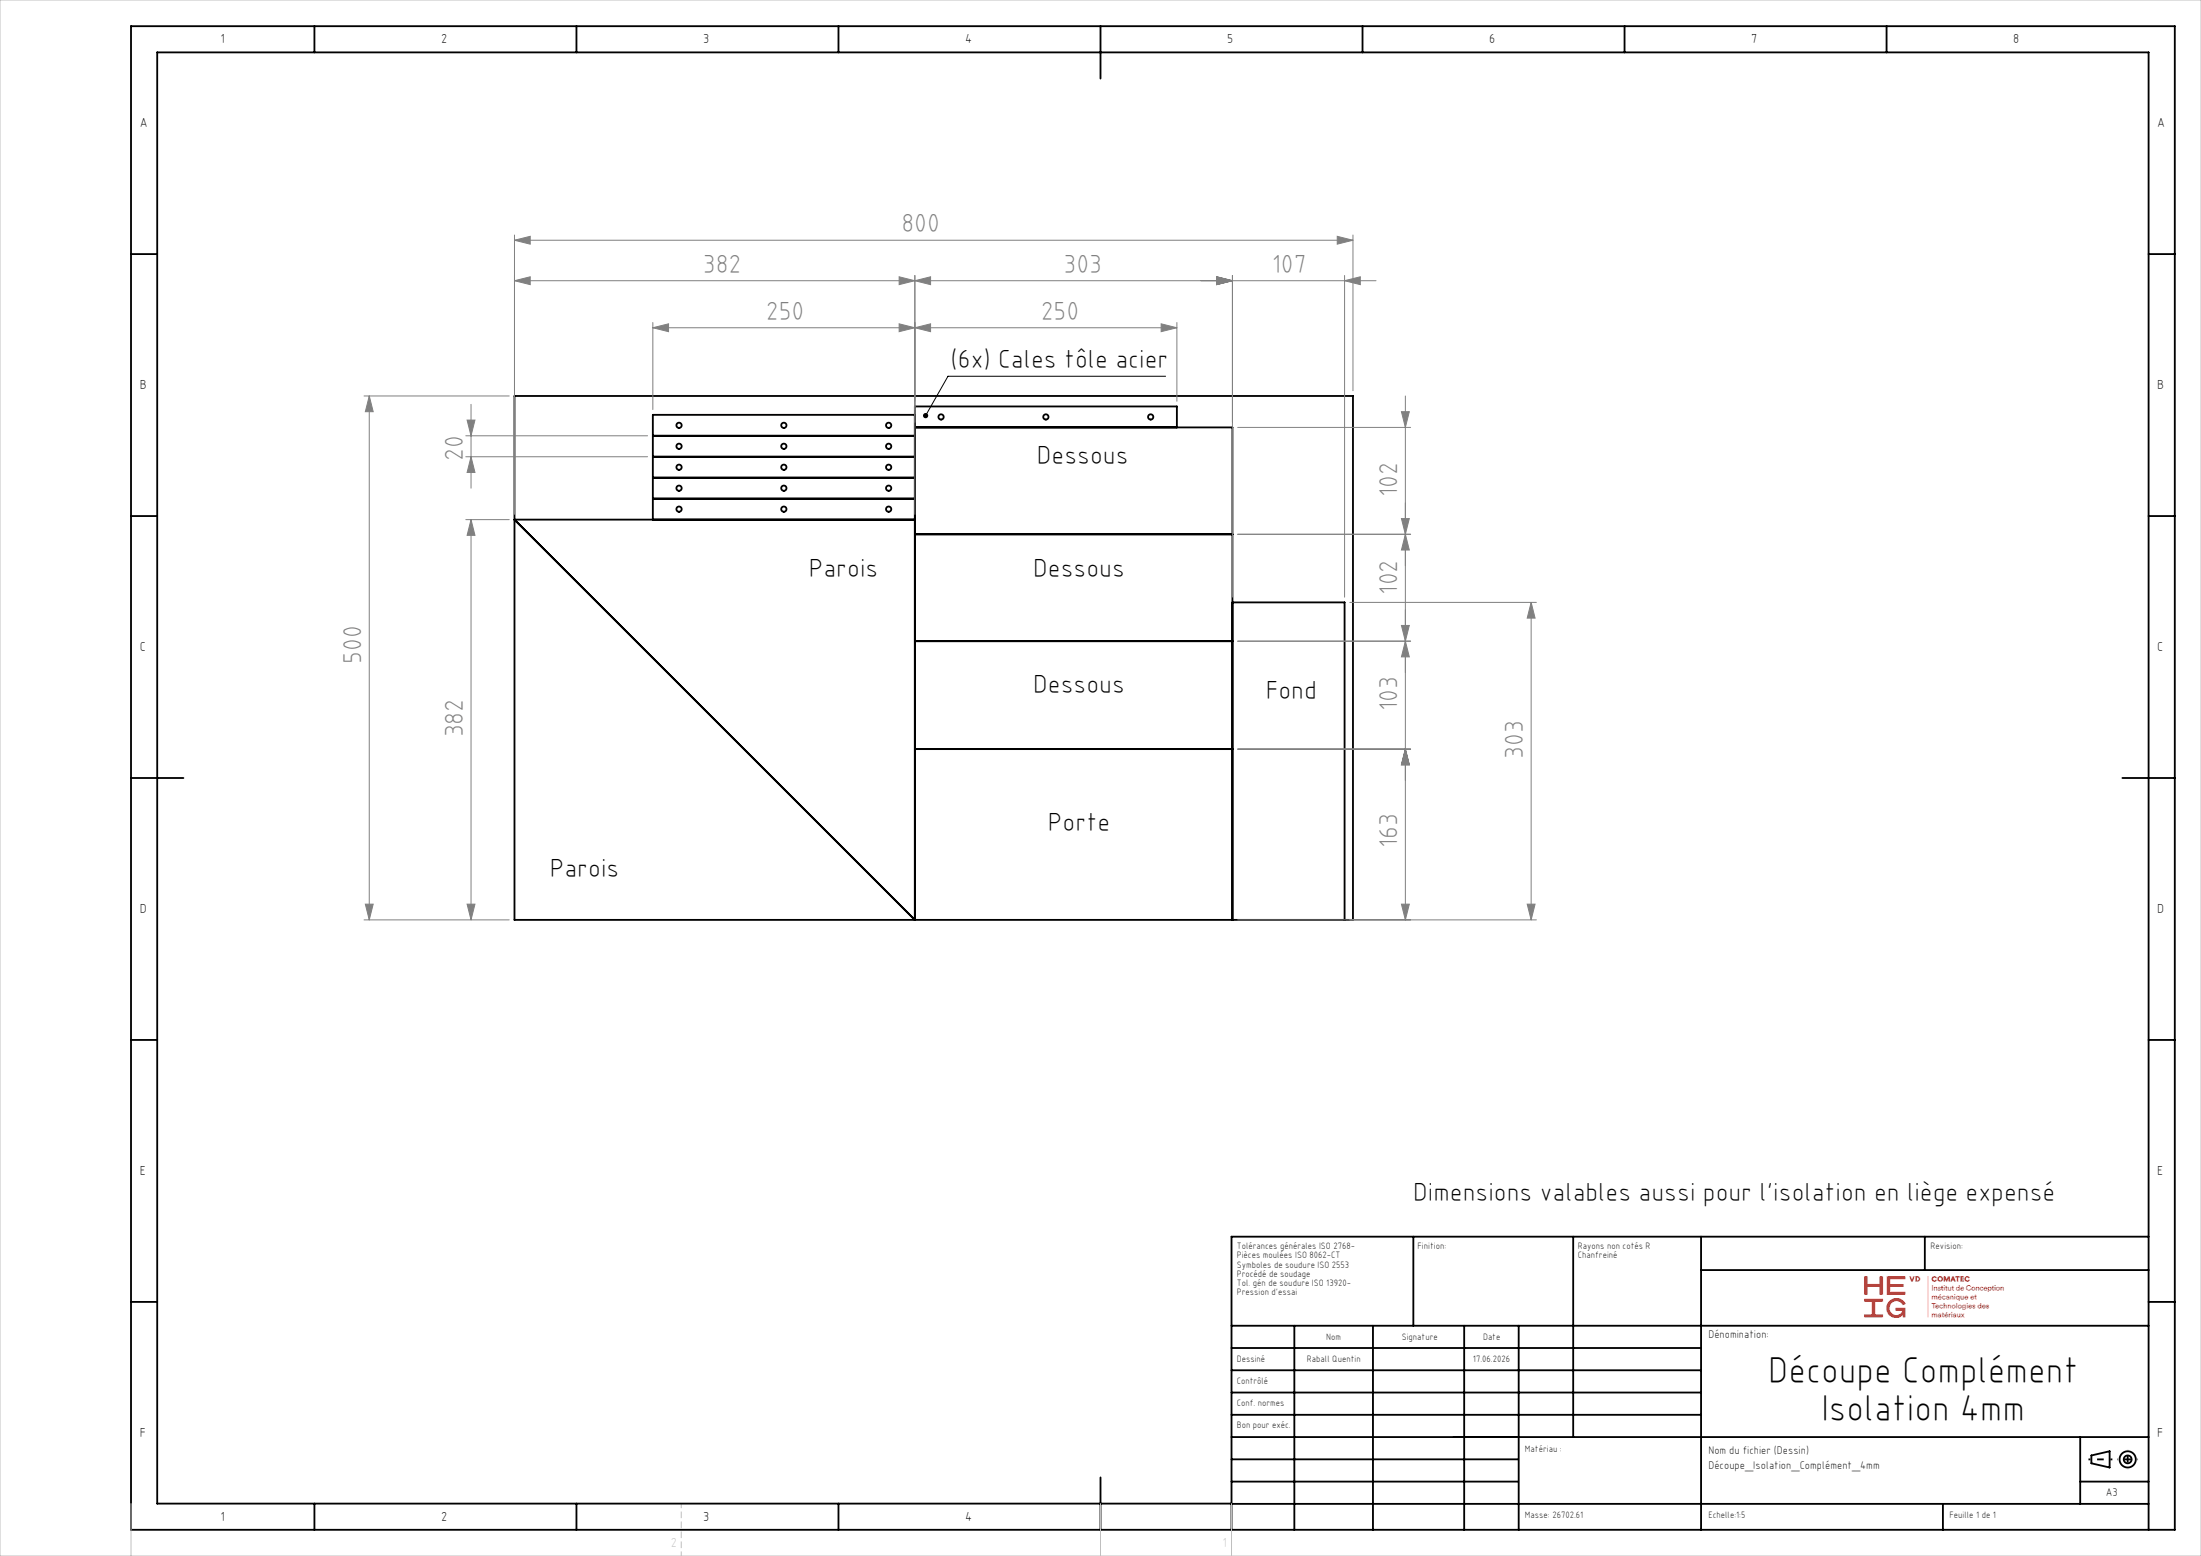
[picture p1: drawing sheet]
<svg xmlns="http://www.w3.org/2000/svg" width="420mm" height="297mm" viewBox="0 0 420 297" stroke-linecap="round" stroke-linejoin="round" font-family="sans-serif">
<g fill="none" stroke="#000" stroke-width=".35">
<path d="M25 5h390v287h-390zM60 5v5M110 5v5M160 5v5M210 5v10M260 5v5M310 5v5M360 5v5M25 48.5h5M410 48.5h5M98.2 75.6h160v100h-160zM174.6 79.2h-50v20"/>
<path d="M25 98.5h5M124.6 91.2h50M124.6 87.2h50M124.6 95.2h50M124.6 83.2h50M174.6 81.6h60.6v94M224.6 81.6v-4h-50v98l-76.4-76.4h76.4M410 98.5h5M174.6 102h60.6M235.2 115h21.4v60.6M174.6 122.4h60.6M25 148.5h10"/>
<path d="M174.6 143h60.6M405 148.5h10M25 198.5h5M410 198.5h5M269.7 236.1v17M300.2 236.1v38.2M324.6 236.1v55.9M367.3 236.1v6.3M410 236.1h-175v55.9M25 248.5h5M235 253.1h175M235 257.3h89.6"/>
<path d="M247 253.1v38.9M262 253.1v38.9M279.4 253.1v38.9M289.8 253.1v38.9M324.6 242.4h85.4M410 248.5h5M235 270.1h89.6M235 265.8h89.6M235 261.6h89.6M235 278.6h54.6M235 274.3h175M397 274.3v12.8"/>
<path d="M399.1 277.8l3.5-.8v3.1l-3.5-.8zM60 287v5M110 287v5M160 287v5M210 282v10M235 287.1h175M235 287h-205v-277h380v282M235 282.8h54.6M370.8 287.1v4.9M397 282.8h13"/>
<circle cx="179.6" cy="79.6" r=".5"/>
<circle cx="199.6" cy="79.6" r=".5"/>
<circle cx="219.6" cy="79.6" r=".5"/>
<circle cx="129.6" cy="97.2" r=".5"/>
<circle cx="129.6" cy="93.2" r=".5"/>
<circle cx="129.6" cy="85.2" r=".5"/>
<circle cx="129.6" cy="89.2" r=".5"/>
<circle cx="129.6" cy="81.2" r=".5"/>
<circle cx="149.6" cy="97.2" r=".5"/>
<circle cx="149.6" cy="93.2" r=".5"/>
<circle cx="149.6" cy="85.2" r=".5"/>
<circle cx="149.6" cy="89.2" r=".5"/>
<circle cx="149.6" cy="81.2" r=".5"/>
<circle cx="169.6" cy="97.2" r=".5"/>
<circle cx="169.6" cy="93.2" r=".5"/>
<circle cx="169.6" cy="89.2" r=".5"/>
<circle cx="169.6" cy="85.2" r=".5"/>
<circle cx="169.6" cy="81.2" r=".5"/>
<circle cx="406" cy="278.6" r=".75"/>
<circle cx="406" cy="278.6" r="1.55"/>
</g>
<g fill="none" stroke="#808080" stroke-width=".19">
<path d="M98.2 45.9l3-.8v1.5zM98.2 53.6l3-.8v1.5zM98.2 44.9v53.3M98.2 45.9h160M98.2 53.6h164.4M171.6 52.8l3 .8-3 .7zM174.6 53.6l3-.8v1.5zM174.6 52.6v45.6M232.2 52.8l3 .8-3 .7zM235.2 52.6v61.4M255.2 45.1l3 .8-3 .7zM256.6 53.6l3-.8v1.5z"/>
<path d="M256.6 52.6v61.4M258.2 44.9v29.7M69.5 75.6h27.7M70.5 75.6l.7 3h-1.5zM70.5 75.6v100M89.9 77.2v16M124.6 62.6l3-.8v1.5zM124.6 61.6v16.6M124.6 62.6h100M171.6 61.8l3 .8-3 .7zM174.6 62.6l3-.8v1.5zM221.6 61.8l3 .8-3 .7z"/>
<path d="M224.6 61.6v15M267.4 78.6h1.5l-.7 3zM268.2 75.6v100M88.9 99.2h8.3M88.9 87.2h34.7M88.9 83.2h34.7M89.1 80.2h1.5l-.7 3zM89.9 99.2l.7 3h-1.5zM89.9 87.2l.7 3h-1.5zM89.9 99.2v76.4M236.2 81.6h33M267.4 99h1.5l-.7 3z"/>
<path d="M236.2 102h33M257.6 115h35.6M267.4 119.4h1.5l-.7 3zM268.2 102l.7 3h-1.5zM292.2 115l.7 3h-1.5zM292.2 115v60.6M236.2 122.4h33M268.2 122.4l.7 3h-1.5zM236.2 143h33M268.2 143l.7 3h-1.5zM69.5 175.6h27.7M69.7 172.6h1.5l-.7 3z"/>
<path d="M89.1 172.6h1.5l-.7 3zM236.2 175.6h57M267.4 172.6h1.5l-.7 3zM291.4 172.6h1.5l-.7 3z"/>
</g>
<path d="M398.5 278.6h4.6" fill="none" stroke="#000" stroke-width=".35" stroke-dasharray="30.5 1.3 1.3 1.3" stroke-dashoffset="30.1" stroke-linecap="butt"/>
<path d="M406 276.6v3.8" fill="none" stroke="#000" stroke-width=".35" stroke-dasharray="30.5 1.3 1.3 1.3" stroke-dashoffset="30.5" stroke-linecap="butt"/>
<path d="M408 278.6h-4" fill="none" stroke="#000" stroke-width=".35" stroke-dasharray="30.5 1.3 1.3 1.3" stroke-dashoffset="30.4" stroke-linecap="butt"/>
<path d="M130 287v10" fill="none" stroke="#c0c0c0" stroke-width=".19" stroke-dasharray="1.3 .6" stroke-dashoffset=".4" stroke-linecap="butt"/>
<path d="M222.4 71.8h-41.5l-4.3 7.5" fill="none" stroke="#000" stroke-width=".19"/>
<path d="M0 0h420v297h-420zM25 287v10M210 287v10M235 287v10" fill="none" stroke="#c0c0c0" stroke-width=".19"/>
<path d="M176.3 79a.5 .5 0 0 1 .6-.1 .5 .5 0 0 1 .1 .7 .5 .5 0 0 1-.6 .2l.2-.5-.2 .5a.5 .5 0 0 1-.1-.8z" fill="#000"/>
<g fill="#808080">
<path d="M255.2 45.1l3 .8-3 .7zM98.2 45.9l3-.8v1.5zM232.2 52.8l3 .8-3 .7zM174.6 53.6l3-.8v1.5zM256.6 53.6l3-.8v1.5zM232.2 52.8l3 .8-3 .7z"/>
<path d="M171.6 52.8l3 .8-3 .7zM98.2 53.6l3-.8v1.5z"/>
<path d="M124.6 62.6l3-.8v1.5zM171.6 61.8l3 .8-3 .7z"/>
<path d="M174.6 62.6l3-.8v1.5zM221.6 61.8l3 .8-3 .7z"/>
<path d="M268.2 102l.7 3h-1.5zM267.4 78.6h1.5l-.7 3z"/>
<path d="M268.2 122.4l.7 3h-1.5zM267.4 99h1.5l-.7 3z"/>
<path d="M291.4 172.6h1.5l-.7 3zM292.2 115l.7 3h-1.5zM267.4 172.6h1.5l-.7 3zM268.2 143l.7 3h-1.5zM268.2 143l.7 3h-1.5zM267.4 119.4h1.5l-.7 3z"/>
<path d="M70.5 75.6l.7 3h-1.5zM69.7 172.6h1.5l-.7 3zM89.9 99.2l.7 3h-1.5zM89.1 172.6h1.5l-.7 3z"/>
<path d="M89.9 87.2l.7 3h-1.5zM89.1 80.2h1.5l-.7 3z"/>
</g>
<g font-size="7.1">
<text x="337.4" y="264">Découpe Complément</text>
<text x="347.6" y="271.1">Isolation 4mm</text>
</g>
<g font-size="5" fill="#808080">
<text x="172" y="44.4">800</text>
<text x="134.1" y="52.1">382</text>
<text x="203" y="52.1">303</text>
<text x="242.7" y="52.1">107</text>
<text x="146.1" y="61.1">250</text>
<text x="198.6" y="61.1">250</text>
<text x="88.4" y="88" transform="rotate(-90 88.4 88)">20</text>
<text x="266.7" y="94.8" transform="rotate(-90 266.7 94.8)">102</text>
<text x="266.7" y="113.5" transform="rotate(-90 266.7 113.5)">102</text>
<text x="69" y="126.8" transform="rotate(-90 69 126.8)">500</text>
<text x="266.7" y="135.7" transform="rotate(-90 266.7 135.7)">103</text>
<text x="88.4" y="140.8" transform="rotate(-90 88.4 140.8)">382</text>
<text x="290.7" y="144.8" transform="rotate(-90 290.7 144.8)">303</text>
<text x="266.7" y="161.9" transform="rotate(-90 266.7 161.9)">163</text>
</g>
<g font-size="5">
<text x="181.4" y="70.2">(6x) Cales tôle acier</text>
<text x="197.9" y="88.5">Dessous</text>
<text x="154.3" y="110.2">Parois</text>
<text x="197.2" y="110.2">Dessous</text>
<text x="197.2" y="132.4">Dessous</text>
<text x="241.5" y="133.4">Fond</text>
<text x="200" y="158.6">Porte</text>
<text x="104.9" y="167.5">Parois</text>
<text x="269.7" y="229.2">Dimensions valables aussi pour l'isolation en liège expensé</text>
</g>
<g font-size="2.5">
<text x="42.1" y="8.2">1</text>
<text x="84.2" y="8.2">2</text>
<text x="134.2" y="8.2">3</text>
<text x="184.2" y="8.2">4</text>
<text x="234.2" y="8.2">5</text>
<text x="284.2" y="8.2">6</text>
<text x="334.2" y="8.2">7</text>
<text x="384.2" y="8.2">8</text>
<text x="26.7" y="24.2">A</text>
<text x="411.7" y="24.2">A</text>
<text x="26.7" y="74.2">B</text>
<text x="411.7" y="74.2">B</text>
<text x="26.7" y="124.2">C</text>
<text x="411.7" y="124.2">C</text>
<text x="26.7" y="174.2">D</text>
<text x="411.7" y="174.2">D</text>
<text x="26.7" y="224.2">E</text>
<text x="411.7" y="224.2">E</text>
<text x="26.7" y="274.2">F</text>
<text x="411.7" y="274.2">F</text>
<text x="42.1" y="290.2">1</text>
<text x="84.2" y="290.2">2</text>
<text x="134.2" y="290.2">3</text>
<text x="184.2" y="290.2">4</text>
</g>
<text font-size="2.5" fill="#e1251b" x="355.8" y="251.5">⟫</text>
<text font-size="2.5" fill="#c0c0c0" x="128" y="295.3">2</text>
<g font-size="2.1">
<text x="326" y="255.5">Dénomination:</text>
<text x="326" y="277.5">Nom du fichier (Dessin)</text>
<text x="326" y="280.5">Découpe_Isolation_Complément_4mm</text>
<text x="401.9" y="285.5">A3</text>
</g>
<g font-size="1.8">
<text x="236" y="238.4">Tolérances générales ISO 2768-</text>
<text x="270.5" y="238.4">Finition:</text>
<text x="301.1" y="238.4">Rayons non cotés R</text>
<text x="368.4" y="238.4">Revision:</text>
<text x="236" y="240.2">Pièces moulées ISO 8062-CT</text>
<text x="236" y="242">Symboles de soudure ISO 2553</text>
<text x="236" y="243.7">Procédé de soudage</text>
<text x="236" y="245.5">Tol. gén de soudure ISO 13920-</text>
<text x="301.1" y="240.2">Chanfreiné</text>
<text x="236" y="247.3">Pression d'essai</text>
<text x="253.1" y="255.7">Nom</text>
<text x="267.5" y="255.7">Signature</text>
<text x="283" y="255.7">Date</text>
<text x="236" y="260">Dessiné</text>
<text x="249.4" y="260">Raball Quentin</text>
<text x="281.1" y="260">17.06.2026</text>
<text x="236" y="264.1">Contrôlé</text>
<text x="236" y="268.3">Conf. normes</text>
<text x="236" y="272.5">Bon pour exéc.</text>
<text x="291" y="277.2">Matériau :</text>
<text x="291" y="289.8">Masse: 26702.61</text>
<text x="326" y="289.8">Echelle:1:5</text>
<text x="372" y="289.8">Feuille 1 de 1</text>
</g>
</svg>
